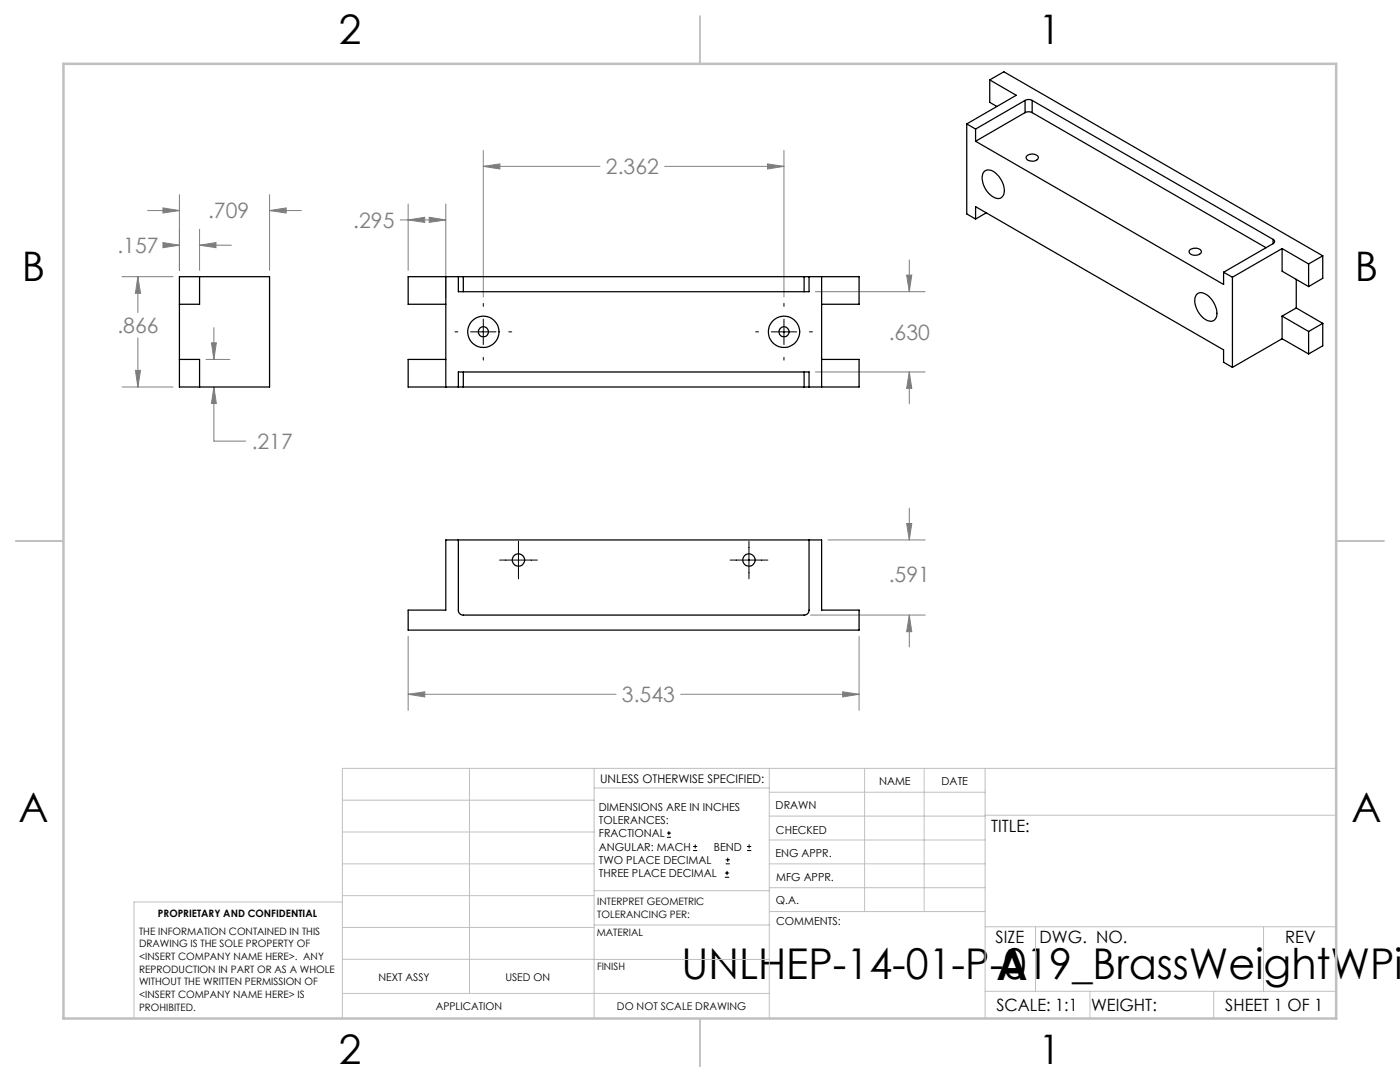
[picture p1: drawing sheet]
<svg xmlns="http://www.w3.org/2000/svg" width="279mm" height="216mm" viewBox="0 0 279 216" stroke-linecap="round" stroke-linejoin="round" font-family="sans-serif">
<g fill="none" stroke="#000" stroke-width=".2">
<path d="M90.8 66.2h.6M93.9 66.2h5.1M96.4 60.5v.6M96.4 63.7v5.1M96.4 71.3v.6M101.5 66.2h.6M150.8 66.2h.6M153.9 66.2h5.1M156.5 60.5v.6M156.5 63.7v5.1M156.5 71.3v.6M161.5 66.2h.6"/>
<path d="M99.7 111.8h7.5M103.5 108v7.5M145.7 111.8h7.5M149.5 108v7.5M133.1 167.1h.8M133.1 166.2h.8M133.5 165.8v.9M138.3 169.7h.8M138.3 168.9h.8M138.7 168.5v.8M144.7 175h.8M144.7 174.2h.8"/>
<path d="M144.8 172.4h.9M144.8 171.6h.9M145.1 173.8v.8M145.2 171.1v.9M149.1 169.7h.8M149.1 168.9h.8M149.5 168.5v.8"/>
</g>
<g fill="none" stroke="#808080" stroke-width=".2">
<path d="M35.8 38.8v15.1M53.8 38.8v15.1M96.4 33.2l3.4-.5v1zM96.4 30v29.3M96.4 33.2h23.3M132.6 33.2h23.9M153.2 32.7l3.3 .5-3.3 .5zM156.5 30v29.3M24.3 55.2h10.2M27.5 55.2l.5 3.3h-1zM27.5 55.2v7.2M29.5 42h6.3"/>
<path d="M32.5 41.5l3.3 .5-3.3 .5zM32.5 48.4l3.3 .5-3.3 .5zM32.8 48.9h3M39.8 48.9l3.3-.5v1zM39.8 45.8v8.1M39.8 48.9h6.4M53.8 42l3.3-.5v1zM53.8 42h6.3M79.9 43.9h9.1M81.5 43.9l3.3-.5v1zM81.5 40.7v13.2M85.7 43.4l3.3 .5-3.3 .5z"/>
<path d="M89 40.7v18.7M162.7 58.2h21.9M180.9 54.9h1.1l-.5 3.3zM181.5 51.9v6.3M24.3 77.2h10.2M27 73.9h1l-.5 3.3zM27.5 67.4v9.8M41.1 71.7h4.8M42.2 68.4h1l-.5 3.3zM42.7 77.2l.5 3.3h-1zM42.7 77.2v10.8h6.3M42.7 65.4v6.3"/>
<path d="M162.7 74.2h21.9M181.5 74.2l.5 3.3h-1.1zM181.5 74.2v6.4M165.2 107.7h19.4M180.9 104.5h1.1l-.5 3.2zM181.5 101.4v6.3M81.5 138.5l3.3-.5v1.1zM81.5 127v14.7M81.5 138.5h41.4M135.9 138.5h35.5M161.7 122.7h22.9M168.2 138l3.2 .5-3.2 .6z"/>
<path d="M171.4 127v14.7M181.5 122.7l.5 3.3h-1.1zM181.5 122.7v6.4"/>
</g>
<g fill="none" stroke="#c0c0c0" stroke-width=".2">
<path d="M68.3 159.7h50.3M93.7 153.3v44.9M118.6 153.3v49.9M118.6 157.2h34.9M153.5 153.3v49.9M153.5 158.1h43.1M172.5 153.3v28.6M184.4 153.3v28.6M196.6 153.3v49.9M266.7 153.3h-198.4v49.9M68.3 178.7h50.3M68.3 172.4h50.3"/>
<path d="M68.3 166h50.3M68.3 180h-41.6v23.2M118.6 177.7h35M153.5 167.6h43.1M153.5 162.8h43.1M153.5 172.4h43.1M153.5 177.1h43.1M196.6 162.7h70.1M68.3 198.2h85.2M68.3 191.4l85.2 .1M68.3 185.1h50.3M118.6 184.6h35"/>
<path d="M153.6 181.9h43M196.6 197.8h70.1M196.6 184.9h70.1M206.7 184.9v12.9M217.5 197.8v5.4M242.2 197.8v5.4M252.2 184.9v12.9"/>
</g>
<path d="M139.7 3.2v9.5M3.1 107.9h9.6M266.7 107.9h9.5M139.7 203.2v9.6" fill="none" stroke="#c0c0c0" stroke-width=".25"/>
<path d="M12.7 12.7h254v190.5h-254z" fill="none" stroke="#c0c0c0" stroke-width=".5"/>
<path d="M81.5 43.9l3.3-.5v1zM85.7 43.4l3.3 .5-3.3 .5zM181.5 74.2l.5 3.3h-1.1zM180.9 54.9h1.1l-.5 3.3zM96.4 33.2l3.4-.5v1zM153.2 32.7l3.3 .5-3.3 .5zM81.5 138.5l3.3-.5v1.1zM168.2 138l3.2 .5-3.2 .6zM181.5 122.7l.5 3.3h-1.1zM180.9 104.5h1.1l-.5 3.2zM27 73.9h1l-.5 3.3zM27.5 55.2l.5 3.3h-1zM32.5 41.5l3.3 .5-3.3 .5zM53.8 42l3.3-.5v1zM32.5 48.4l3.3 .5-3.3 .5zM39.8 48.9l3.3-.5v1zM42.2 68.4h1l-.5 3.3zM42.7 77.2l.5 3.3h-1z" fill="#808080"/>
<g fill="none" stroke="#000" stroke-width=".25">
<path d="M197.5 15.9l5.3 3.1-9.9 5.7M197.5 15.9l2.8-1.6 63.7 36.7M197.5 15.9v4.5l1.4 .8M192.9 24.7l1.8 1.1M192.9 24.7v18l1.8 1M194.7 28.2l49.5 28.6v-2.5M194.7 25.8v2.4M196.5 34.2a1.9 1.9 0 0 1 2.6 .7 4 4 0 0 1 1.1 4.1 1.32 1.32 0 0 1-2 .3 4.5 4.5 0 0 1-2.1-4.7zM204.6 20a1.5 1.5 0 0 1 1.4 0M204.6 22.5a1.5 1.5 0 0 1 1.4 0M204.6 20l-9.9 5.8M204.6 22.5l-9.9 5.7"/>
<path d="M204.6 20v2.5M205 31a1.59 1.59 0 0 1 2.2 .4 1.29 1.29 0 0 1-1.9 .6l-.5-.4v-.3zM206 20l48.1 27.8M206 22.5l46.7 26.9M206 20v2.5M35.8 55.2h18v22h-18zM39.8 55.2v5.5h-4M89 55.2v22M91.5 55.2h1M91.5 55.2h-10v5.5h7.5M91.5 55.2v3h70v-3M92.5 55.2h68"/>
<path d="M92.5 55.2v3M160.5 55.2h1M160.5 55.2v3M161.5 55.2h9.9v5.5h-7.4M164 55.2v22M194.7 43.7v-2.5l49.5 28.6v2.5l1.8 1M196.8 42.5l-2.1 1.2M237.4 49.9a1.64 1.64 0 0 1 2.3 .2 1.16 1.16 0 0 1-1.6 .8l-.8-.5zM238.9 58.7a1.76 1.76 0 0 1 2.3 .4 4.3 4.3 0 0 1 1.4 4.4 1.34 1.34 0 0 1-2 .2 4.5 4.5 0 0 1-2-4.5zM244.2 54.3l1.8 1M246 55.3v18M254.1 47.8a.44 .44 0 0 1 .3 .4 .44 .44 0 0 1-.3 .4"/>
<path d="M254.1 48.6l-9.9 5.7M254.1 47.8v.8M255.9 49.6l5.3 3.1M255.9 49.6l-9.9 5.7M255.9 49.6v4.5l5.3 3.1M258.7 55.7v5.8M261.2 52.7v4.5M264 51l-2.8 1.7M264 51v4.5l-2.8 1.7M35.8 71.7h4v5.5M89 71.7h-7.5v5.5h10M91.5 77.2h1"/>
<path d="M91.5 77.2v-3h70v3M92.5 77.2h68M92.5 74.2v3M160.5 77.2h1M160.5 74.2v3M164 71.7h7.4v5.5h-9.9M255.9 63.1v4.5M255.9 67.6l-9.9 5.7M255.9 63.1l5.3 3M255.9 67.6l5.3 3M258.7 61.5l-2.8 1.6M258.7 61.5l5.3 3"/>
<path d="M261.2 66.1v4.5M264 64.5v4.5l-2.8 1.6M264 64.5l-2.8 1.6M89 107.7h75v14h7.5v4h-90v-4h7.5zM91.5 107.7v14a.96 .96 0 0 0 1 1h68a.96 .96 0 0 0 1-1v-14"/>
<circle cx="96.5" cy="66.2" r="1.01"/>
<circle cx="96.5" cy="66.2" r="3.1"/>
<circle cx="156.5" cy="66.2" r="1.01"/>
<circle cx="156.5" cy="66.2" r="3.1"/>
<circle cx="103.5" cy="111.7" r="1.24"/>
<circle cx="149.5" cy="111.7" r="1.24"/>
</g>
<g font-size="8.5">
<text x="136" y="195.4">UNLHEP-14-01-P-019_BrassWeightWPic</text>
<text x="198.9" y="195.5">A</text>
</g>
<g font-size="8.1">
<text x="67.6" y="8.9">2</text>
<text x="207.3" y="8.9">1</text>
<text x="4.4" y="56.2">B</text>
<text x="270.4" y="56.2">B</text>
<text x="3.7" y="164.1">A</text>
<text x="269.7" y="164.1">A</text>
<text x="67.6" y="212.4">2</text>
<text x="207.3" y="212.4">1</text>
</g>
<g font-size="4.2" fill="#808080">
<text x="120.9" y="34.8">2.362</text>
<text x="41.5" y="43.6">.709</text>
<text x="70.5" y="45.5">.295</text>
<text x="23.4" y="50.5">.157</text>
<text x="23.4" y="66.5">.866</text>
<text x="177.4" y="67.8">.630</text>
<text x="50.2" y="89.6">.217</text>
<text x="177.4" y="116.2">.591</text>
<text x="124.1" y="140.1">3.543</text>
</g>
<g font-size="3.4">
<text x="197.8" y="166">TITLE:</text>
<text x="198.7" y="188.1">SIZE</text>
<text x="207.5" y="188.1">DWG. NO.</text>
<text x="256.5" y="188.2">REV</text>
<text x="198.8" y="201.7">SCALE: 1:1</text>
<text x="217.7" y="201.8">WEIGHT:</text>
<text x="244.5" y="201.7">SHEET 1 OF 1</text>
</g>
<text font-size="2.4" x="119.8" y="156.2">UNLESS OTHERWISE SPECIFIED:</text>
<g font-size="2.2">
<text x="119.5" y="161.8">DIMENSIONS ARE IN INCHES</text>
<text x="154.8" y="161.4">DRAWN</text>
<text x="175.4" y="156.6">NAME</text>
<text x="187.9" y="156.7">DATE</text>
<text x="119.5" y="164.4">TOLERANCES:</text>
<text x="119.5" y="167.1">FRACTIONAL</text>
<text x="154.9" y="166.3">CHECKED</text>
<text x="119.5" y="169.7">ANGULAR: MACH</text>
<text x="119.5" y="172.4">TWO PLACE DECIMAL</text>
<text x="142.5" y="169.7">BEND</text>
<text x="154.8" y="171">ENG APPR.</text>
<text x="119.5" y="175">THREE PLACE DECIMAL</text>
<text x="154.9" y="175.7">MFG APPR.</text>
<text x="154.9" y="180.4">Q.A.</text>
<text x="154.9" y="184.6">COMMENTS:</text>
</g>
<g font-size="2.1">
<text x="75.5" y="195.7">NEXT ASSY</text>
<text x="100.9" y="195.7">USED ON</text>
<text x="86.9" y="201.5">APPLICATION</text>
<text x="123.1" y="201.6">DO NOT SCALE DRAWING</text>
</g>
<g font-size="2">
<text x="31.5" y="182.9">PROPRIETARY AND CONFIDENTIAL</text>
<text x="119.2" y="180.6">INTERPRET GEOMETRIC</text>
<text x="119.2" y="183.1">TOLERANCING PER:</text>
<text x="27.8" y="186.5">THE INFORMATION CONTAINED IN THIS</text>
<text x="27.8" y="189">DRAWING IS THE SOLE PROPERTY OF</text>
<text x="27.8" y="191.6">&lt;INSERT COMPANY NAME HERE&gt;. ANY</text>
<text x="119.1" y="186.7">MATERIAL</text>
<text x="27.8" y="194.1">REPRODUCTION IN PART OR AS A WHOLE</text>
<text x="27.8" y="196.6">WITHOUT THE WRITTEN PERMISSION OF</text>
<text x="119.1" y="193.5">FINISH</text>
<text x="27.8" y="199.1">&lt;INSERT COMPANY NAME HERE&gt; IS</text>
<text x="27.8" y="201.7">PROHIBITED.</text>
</g>
</svg>
